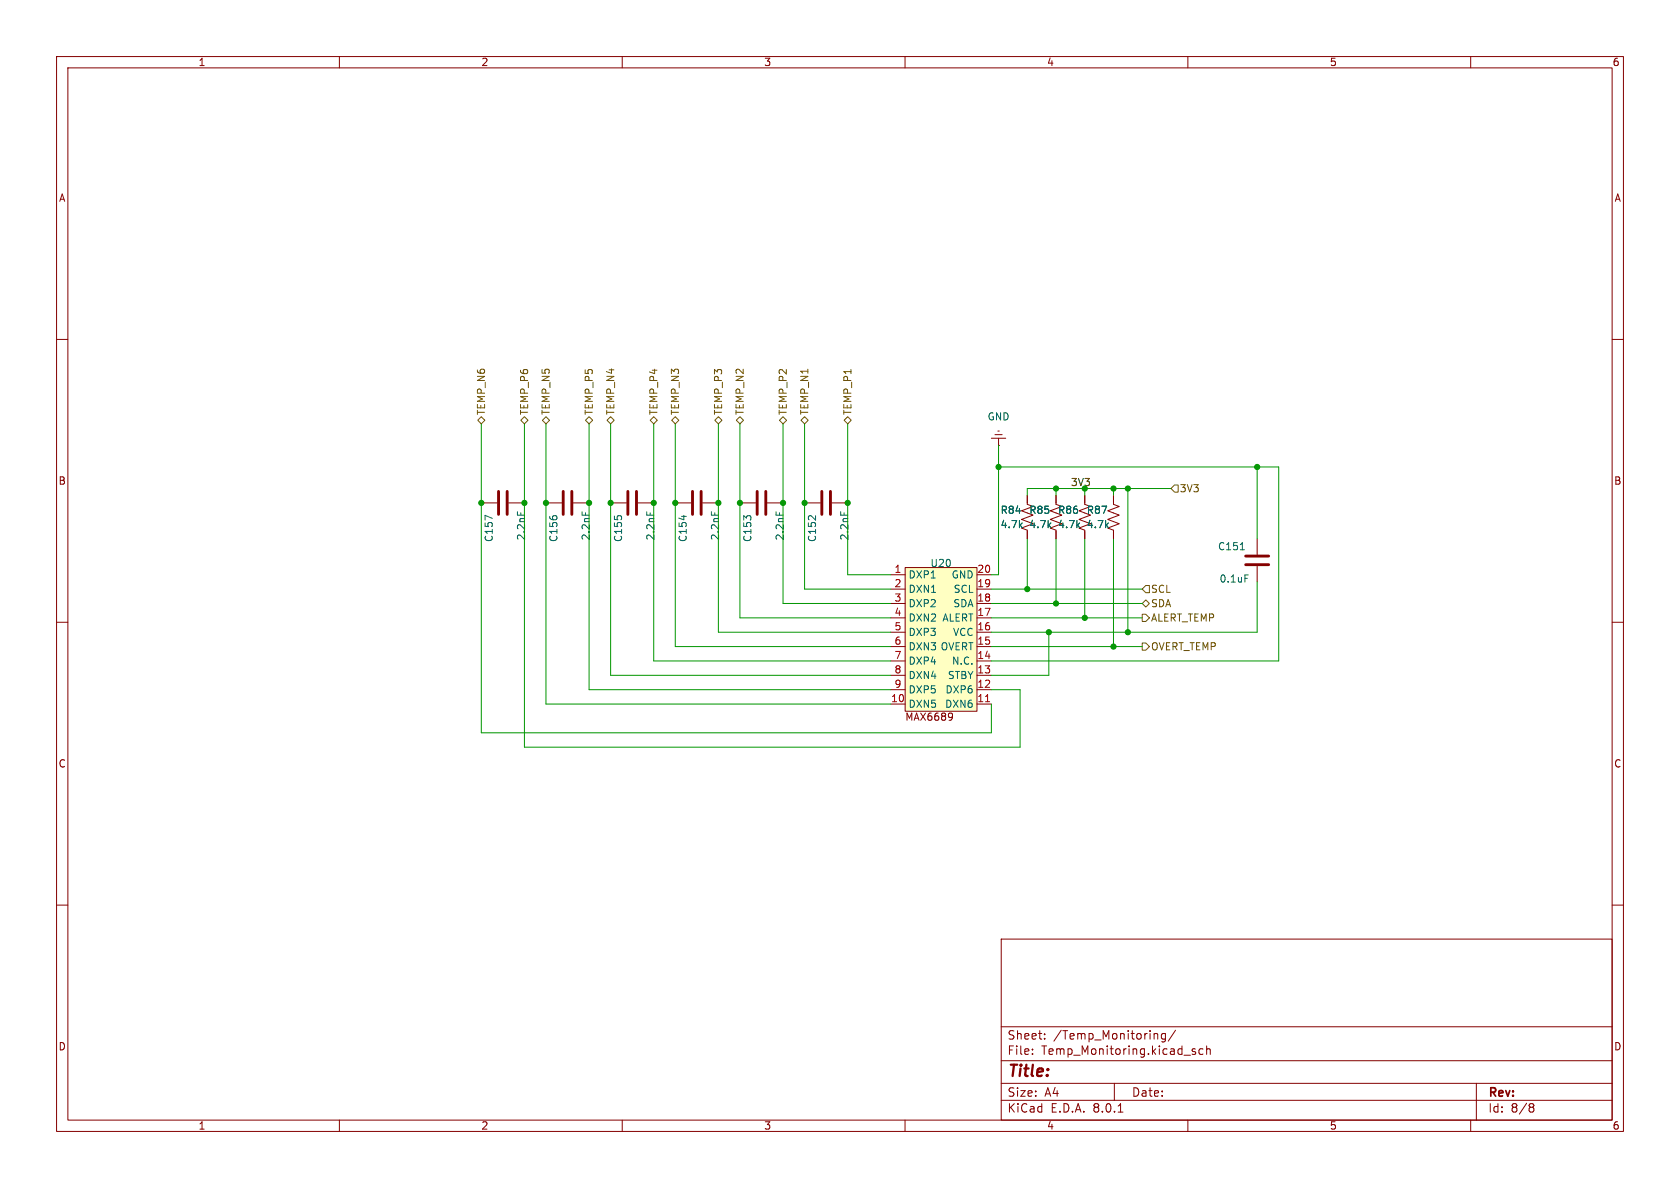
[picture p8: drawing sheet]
<svg xmlns="http://www.w3.org/2000/svg" width="297mm" height="210mm" viewBox="0 0 297 210" stroke-linecap="round" stroke-linejoin="round" font-family="sans-serif">
<g fill="none" stroke="#840000" stroke-width=".18">
<path d="M10 10h277v190h-277zM12 12h273v186h-273zM60 10v2M110 10v2M160 10v2M210 10v2M260 10v2M10 60h2M285 60h2M85.1 88.9h2.8M89.9 88.9h2.8M119.4 88.9h2.8"/>
<path d="M124.2 88.9h2.8M142.2 88.9h2.8M147.1 88.9h2.8M181.6 87.6v1.6l1 .3-2 .8 2 .8-2 .7 2 .8-2 .7 1 .4M181.6 94v1.3M186.7 87.6v1.6l1 .3-2 .8 2 .8-2 .7 2 .8-2 .7 1 .4M186.7 94v1.3M191.8 87.6v1.6l1 .3-2 .8 2 .8-2 .7 2 .8-2 .7 1 .4M191.8 94v1.3M196.8 87.6v1.6l1.1 .3-2.1 .8 2.1 .8-2.1 .7 2.1 .8-2.1 .7 1 .4v1.6M222.2 95.3v2.7M10 110h2"/>
<path d="M222.2 100.1v2.8M285 110h2M10 160h2M285 160h2M177 166h108v32h-108zM60 198v2M110 198v2M160 198v2M177 194.5h108M177 191.5h108M177 187.5h108M177 181.5h108"/>
<path d="M182.5 186.3v.1M182.5 185.5v.1M184.7 183.6v.1M184.7 182.8v.1M197 191.5v3M197.7 196.6h.8M204.2 182.7l.4 .1 .1 .1v.8M206 182.8l-.4-.1-.3 .3v.4l.2 .2h.5M206 182.7v1.2l-.3 .3-.3-.1M207.8 182.1l-1.3 2M210 198v2M210.7 185.7l.7 .4-.2 .3-.5-.1"/>
<path d="M211.3 185.5l-.3-.1-.3 .2M212.7 185.5l-.5-.1-.2 .3v.4l.1 .2h.6M213.3 185.5l.2-.1 .4 .1 .1 .9M213.3 184.9v1.5M260 198v2M261 191.5v6.5M270.6 195.1h.3l.3 .3-.3 .3M270.6 195.7h.3M270.9 195.7l.2 .2 .1 .4-.3 .3h-.3"/>
</g>
<path d="M88.1 86.9v4M89.7 86.9v4M122.4 86.9v4M124 86.9v4M145.3 86.9v4M146.8 86.9v4M220.2 98.3h4.1M220.2 99.8h4.1" fill="none" stroke="#840000" stroke-width=".51"/>
<path d="M87 91.6l-1.2-.5v.8M91.5 90.5v.6M120.9 91.1v.8M125.8 90.5v.6M148.6 90.5v.6M219.3 97.2h.7M220.1 101.6h.6" fill="none" stroke="#006464" stroke-width=".18"/>
<path d="M160 100.3h12.7v25.4h-12.7z" fill="#ffffc2"/>
<g fill="none" stroke="#840000" stroke-width=".18">
<path d="M175.3 77.5h2.5M175.9 76.8h1.3M176.4 76.2h.3M176.5 78.7h.1M176.5 77.5v1.2M96.5 88.9h2.8M101.3 88.9h2.8M107.9 88.9h2.8M112.8 88.9h2.8M130.8 88.9h2.8M135.6 88.9h2.8M181.6 87.6v1.3"/>
<path d="M181.6 94v1.3M186.7 87.6v1.3M186.7 94v1.3M191.8 87.6v1.3M191.8 94v1.3M196.8 87.6v1.3M196.8 94v1.3M157.5 101.6h2.5M157.5 119.4h2.5M157.5 116.8h2.5M157.5 114.3h2.5M157.5 111.8h2.5"/>
<path d="M157.5 109.2h2.5M157.5 106.7h2.5M157.5 104.1h2.5M160 100.3h12.7v25.4h-12.7zM172.7 101.6h2.6M172.7 119.4h2.6M172.7 116.8h2.6M172.7 114.3h2.6M172.7 111.8h2.6M172.7 109.2h2.6M172.7 106.7h2.6M172.7 104.1h2.6"/>
<path d="M157.5 124.5h2.5M157.5 121.9h2.5M167.7 126.3l.2-.2 .4 .1a.84 .84 0 0 1-.3 1.1h-.2M167.7 126.6l.2 .2h.4l.1-.2M172.7 124.5h2.6M172.7 121.9h2.6"/>
</g>
<path d="M174.2 124h.8" fill="none" stroke="#a90000" stroke-width=".18"/>
<path d="M99.6 86.9v4M101.1 86.9v4M111 86.9v4M112.5 86.9v4M133.9 86.9v4M135.4 86.9v4" fill="none" stroke="#840000" stroke-width=".51"/>
<path d="M102.9 90.5v.6M114.3 90.5v.6M137.2 90.5v.6" fill="none" stroke="#006464" stroke-width=".18"/>
<g fill="none" stroke="#725600" stroke-width=".18">
<path d="M84.5 74.3l.6-.6 .6 .6-.6 .6zM92.1 74.3l.6-.6 .6 .6-.6 .6zM95.9 74.3l.6-.6 .7 .6-.7 .6zM103.5 74.3l.6-.6 .7 .6-.7 .6zM107.3 74.3l.6-.6 .7 .6-.7 .6zM114.9 74.3l.7-.6 .6 .6-.6 .6zM118.7 74.3l.7-.6 .6 .6-.6 .6zM126.4 74.3l.6-.6 .6 .6-.6 .6zM130.2 74.3l.6-.6 .6 .6-.6 .6zM137.8 74.3l.6-.6 .7 .6-.7 .6zM141.6 74.3l.6-.6 .7 .6-.7 .6zM149.2 74.3l.7-.6 .6 .6-.6 .6z"/>
<path d="M207 86.4l.6-.7h.7v1.3h-.7zM201.9 106.7l.7-.7 .6 .7-.6 .6zM201.9 113.7h.7l.6 .6-.6 .6h-.7zM201.9 108.6h.7l.6 .6-.6 .7h-.7zM202.6 103.5h.6v1.3h-.6l-.7-.7z"/>
</g>
<g fill="none" stroke="#009600" stroke-width=".18">
<path d="M85.1 74.9v54.6h90.2v-5M92.7 74.9v57.2h87.6v-10.2h-5M96.5 74.9v49.6h61M104.1 74.9v47h53.4M107.9 74.9v44.5h49.6M115.6 74.9v41.9h41.9M119.4 74.9v39.4h38.1M127 74.9v36.9h30.5M130.8 74.9v34.3h26.7M138.4 74.9v31.8h19.1M142.2 74.9v29.2h15.3M149.9 74.9v26.7h7.6"/>
<path d="M176.5 78.7v22.9h-1.2M176.5 82.6h49.6v34.2h-50.8M181.6 95.3v8.8M186.7 86.4v1.2M186.7 95.3v11.4M191.8 86.4v1.2M191.8 95.3v13.9M196.8 86.4v1.2M196.8 95.3v19M199.4 86.4v25.4M207 86.4h-25.4v1.2M222.2 82.6v12.7"/>
<path d="M175.3 106.7h26.6M175.3 109.2h26.6M175.3 104.1h26.6M175.3 114.3h26.6M185.4 111.8v7.6h-10.1M222.2 102.9v8.9h-46.9"/>
</g>
<g fill="#009600" stroke="#009600" stroke-width=".18">
<circle cx="222.2" cy="82.6" r=".46"/>
<circle cx="176.5" cy="82.6" r=".46"/>
<circle cx="191.8" cy="86.4" r=".46"/>
<circle cx="199.4" cy="86.4" r=".46"/>
<circle cx="196.8" cy="86.4" r=".46"/>
<circle cx="181.6" cy="104.1" r=".46"/>
<circle cx="186.7" cy="86.4" r=".46"/>
<circle cx="199.4" cy="111.8" r=".46"/>
<circle cx="186.7" cy="106.7" r=".46"/>
<circle cx="196.8" cy="114.3" r=".46"/>
<circle cx="185.4" cy="111.8" r=".46"/>
<circle cx="191.8" cy="109.2" r=".46"/>
<circle cx="149.9" cy="88.9" r=".46"/>
<circle cx="130.8" cy="88.9" r=".46"/>
<circle cx="138.4" cy="88.9" r=".46"/>
<circle cx="142.2" cy="88.9" r=".46"/>
<circle cx="96.5" cy="88.9" r=".46"/>
<circle cx="92.7" cy="88.9" r=".46"/>
<circle cx="104.1" cy="88.9" r=".46"/>
<circle cx="85.1" cy="88.9" r=".46"/>
<circle cx="107.9" cy="88.9" r=".46"/>
<circle cx="127" cy="88.9" r=".46"/>
<circle cx="115.6" cy="88.9" r=".46"/>
<circle cx="119.4" cy="88.9" r=".46"/>
</g>
<text font-size="2.8" fill="#840000" x="178" y="190.9">Title:</text>
<g font-size="2.1" fill="#840000">
<text x="178" y="184">Sheet:</text>
<text x="186.2" y="184">/Temp_Monitoring/</text>
<text x="178" y="186.7">File:</text>
<text x="184.1" y="186.7">Temp_Monitoring.kicad_sch</text>
<text x="178" y="196.9">KiCad</text>
<text x="178" y="194.1">Size:</text>
<text x="184.7" y="194.1">A4</text>
<text x="185.7" y="196.9">E.D.A.</text>
<text x="193.3" y="196.9">8.0.1</text>
<text x="200" y="194.1">Date:</text>
<text x="263" y="194.3">Rev:</text>
<text x="263" y="196.9">Id:</text>
<text x="267.1" y="196.9">8/8</text>
</g>
<g font-size="1.8" fill="#840000">
<text x="35" y="11.9">1</text>
<text x="85" y="11.9">2</text>
<text x="135" y="11.9">3</text>
<text x="185" y="11.9">4</text>
<text x="235" y="11.9">5</text>
<text x="285" y="11.9">6</text>
<text x="10.3" y="35.9">A</text>
<text x="285.3" y="35.9">A</text>
<text x="10.3" y="85.9">B</text>
<text x="285.3" y="85.9">B</text>
<text x="159.4" y="127.6">MAX6689</text>
<text x="10.3" y="135.9">C</text>
<text x="285.3" y="135.9">C</text>
<text x="10.3" y="185.9">D</text>
<text x="285.3" y="185.9">D</text>
<text x="35" y="199.9">1</text>
<text x="85" y="199.9">2</text>
<text x="135" y="199.9">3</text>
<text x="185" y="199.9">4</text>
<text x="235" y="199.9">5</text>
<text x="285" y="199.9">6</text>
</g>
<g font-size="1.8" fill="#725600">
<text x="86" y="73.5" transform="rotate(-90 86 73.5)">TEMP_N6</text>
<text x="93.6" y="73.5" transform="rotate(-90 93.6 73.5)">TEMP_P6</text>
<text x="97.4" y="73.5" transform="rotate(-90 97.4 73.5)">TEMP_N5</text>
<text x="105" y="73.5" transform="rotate(-90 105 73.5)">TEMP_P5</text>
<text x="108.8" y="73.5" transform="rotate(-90 108.8 73.5)">TEMP_N4</text>
<text x="116.4" y="73.5" transform="rotate(-90 116.4 73.5)">TEMP_P4</text>
<text x="120.2" y="73.5" transform="rotate(-90 120.2 73.5)">TEMP_N3</text>
<text x="127.9" y="73.5" transform="rotate(-90 127.9 73.5)">TEMP_P3</text>
<text x="131.7" y="73.5" transform="rotate(-90 131.7 73.5)">TEMP_N2</text>
<text x="139.3" y="73.5" transform="rotate(-90 139.3 73.5)">TEMP_P2</text>
<text x="143.1" y="73.5" transform="rotate(-90 143.1 73.5)">TEMP_N1</text>
<text x="150.7" y="73.5" transform="rotate(-90 150.7 73.5)">TEMP_P1</text>
<text x="208.5" y="87.2">3V3</text>
<text x="203.4" y="107.5">SDA</text>
<text x="203.4" y="105">SCL</text>
<text x="203.4" y="110.1">ALERT_TEMP</text>
<text x="203.4" y="115.2">OVERT_TEMP</text>
</g>
<g font-size="1.8" fill="#006464">
<text x="174.5" y="74.5">GND</text>
<text x="87.3" y="95.9" transform="rotate(-90 87.3 95.9)">C157</text>
<text x="93" y="95.6" transform="rotate(-90 93 95.6)">2.2nF</text>
<text x="98.7" y="95.9" transform="rotate(-90 98.7 95.9)">C156</text>
<text x="104.5" y="95.6" transform="rotate(-90 104.5 95.6)">2.2nF</text>
<text x="110.2" y="95.9" transform="rotate(-90 110.2 95.9)">C155</text>
<text x="115.9" y="95.6" transform="rotate(-90 115.9 95.6)">2.2nF</text>
<text x="121.6" y="95.9" transform="rotate(-90 121.6 95.9)">C154</text>
<text x="127.3" y="95.6" transform="rotate(-90 127.3 95.6)">2.2nF</text>
<text x="133" y="95.9" transform="rotate(-90 133 95.9)">C153</text>
<text x="138.7" y="95.6" transform="rotate(-90 138.7 95.6)">2.2nF</text>
<text x="144.5" y="95.9" transform="rotate(-90 144.5 95.9)">C152</text>
<text x="150.2" y="95.6" transform="rotate(-90 150.2 95.6)">2.2nF</text>
<text x="176.8" y="93.6">4.7k</text>
<text x="176.8" y="91">R84</text>
<text x="181.9" y="93.6">4.7k</text>
<text x="181.9" y="91">R85</text>
<text x="187" y="93.6">4.7k</text>
<text x="187" y="91">R86</text>
<text x="192" y="93.6">4.7k</text>
<text x="192" y="91">R87</text>
<text x="164.4" y="100.4">U20</text>
<text x="215.2" y="97.5">C151</text>
<text x="160.5" y="102.5">DXP1</text>
<text x="160.5" y="105">DXN1</text>
<text x="160.5" y="107.5">DXP2</text>
<text x="168.1" y="102.5">GND</text>
<text x="168.4" y="107.5">SDA</text>
<text x="168.5" y="105">SCL</text>
<text x="215.5" y="103.2">0.1uF</text>
<text x="160.5" y="110.1">DXN2</text>
<text x="160.5" y="112.6">DXP3</text>
<text x="166.5" y="110.1">ALERT</text>
<text x="168.4" y="112.6">VCC</text>
<text x="160.5" y="115.2">DXN3 OVERT</text>
<text x="160.5" y="117.7">DXP4</text>
<text x="168.2" y="117.7">N.C.</text>
<text x="160.5" y="125.3">DXN5</text>
<text x="160.5" y="120.2">DXN4</text>
<text x="160.5" y="122.8">DXP5</text>
<text x="167" y="125.3">DXN6</text>
<text x="167" y="122.8">DXP6</text>
<text x="167.5" y="120.2">STBY</text>
</g>
<text font-size="1.8" fill="#0f0f0f" x="189.2" y="86">3V3</text>
<g font-size="1.8" fill="#a90000">
<text x="158" y="101.3">1</text>
<text x="172.7" y="101.3">20</text>
<text x="158" y="103.9">2</text>
<text x="158" y="106.4">3</text>
<text x="172.7" y="106.4">18</text>
<text x="172.7" y="103.9">19</text>
<text x="158" y="109">4</text>
<text x="158" y="111.5">5</text>
<text x="172.7" y="111.5">16</text>
<text x="172.7" y="109">17</text>
<text x="158" y="114">6</text>
<text x="158" y="116.6">7</text>
<text x="158" y="119.1">8</text>
<text x="172.7" y="119.1">13</text>
<text x="172.7" y="116.6">14</text>
<text x="172.7" y="114">15</text>
<text x="157.4" y="124.2">10</text>
<text x="158" y="121.7">9</text>
<text x="172.7" y="124.2">11</text>
<text x="172.7" y="121.7">12</text>
</g>
</svg>
